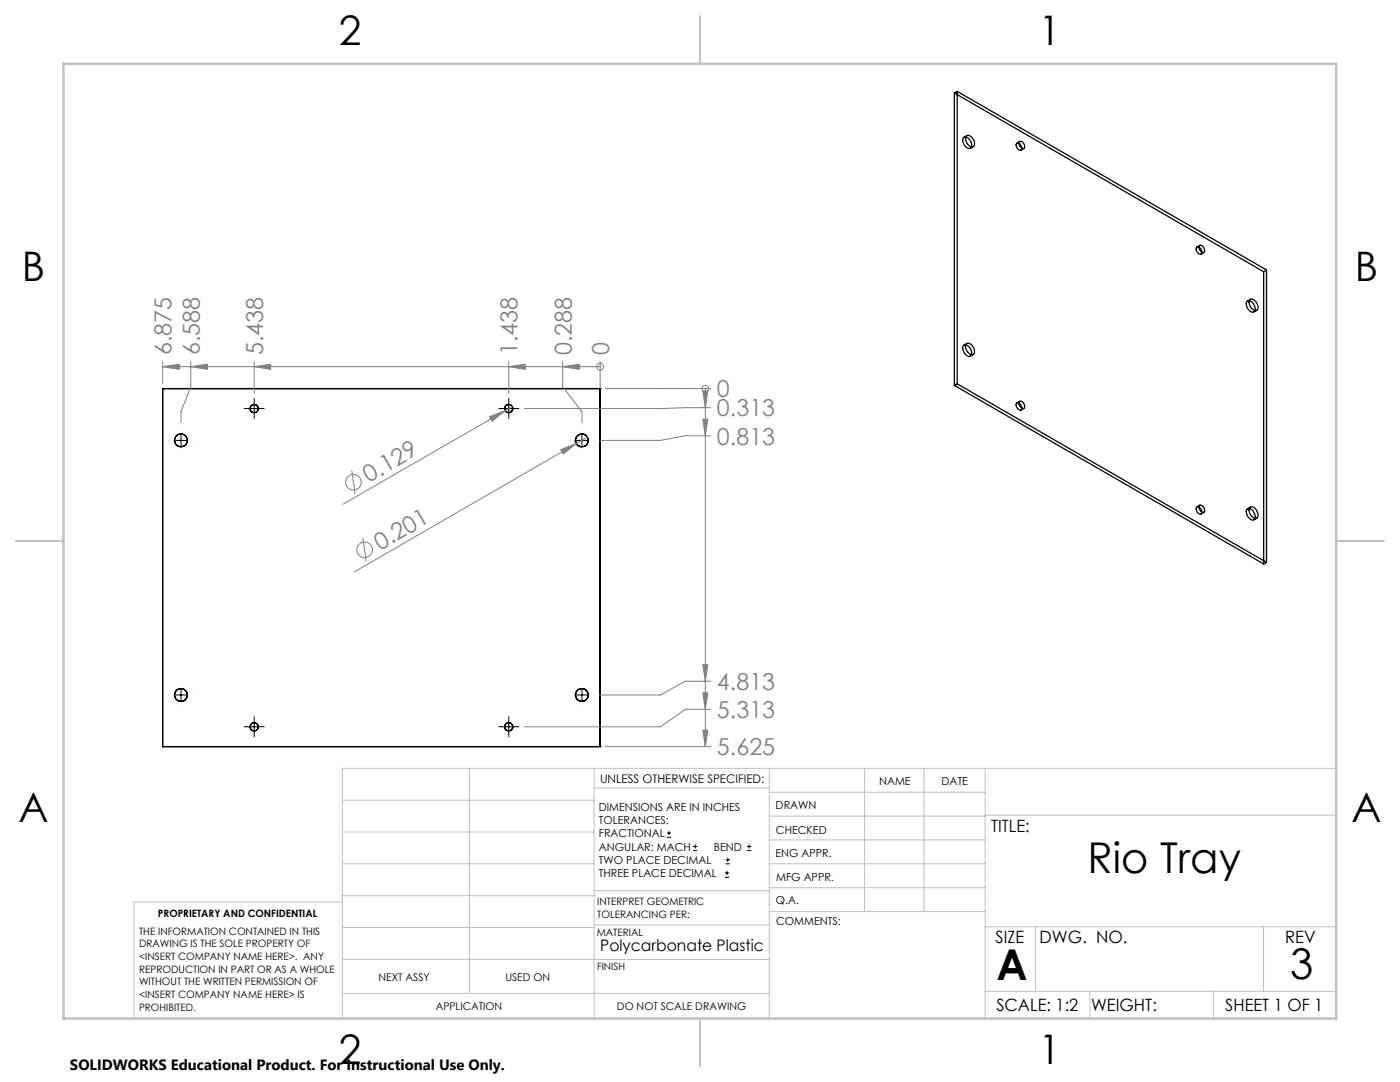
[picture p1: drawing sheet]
<svg xmlns="http://www.w3.org/2000/svg" width="279mm" height="216mm" viewBox="0 0 279 216" stroke-linecap="round" stroke-linejoin="round" font-family="sans-serif">
<g fill="none" stroke="#000" stroke-width=".25">
<path d="M190.5 18.6l61.7 35.6M190.5 18.6v58.3M191 18.2l61.8 35.7M191 18.2v58.4M191 18.2l-.5 .4M192.4 27.4a1.55 1.55 0 0 1 1.4 2.1 1.43 1.43 0 0 1-1.6-1.8zM192.9 27.1a1.4 1.4 0 0 1 1.6 1.4 .63 .63 0 0 1-.4 .8 .63 .63 0 0 1-.8-.3 1.46 1.46 0 0 1-.4-1.9zM193 27.1l-.6 .3M194.2 29.2l-.5 .4M203 28.5a.93 .93 0 0 1 .7 1.5 .95 .95 0 0 1-.7-1.5zM203.4 28.3a.87 .87 0 0 1 .9 .4 .87 .87 0 0 1 0 1 1.03 1.03 0 0 1-.9-1.4zM203.5 28.2l-.5 .3"/>
<path d="M204.3 29.6l-.5 .4M238.8 49.3a.87 .87 0 0 1 .9 .4 .87 .87 0 0 1-.1 1 .99 .99 0 0 1-.8-1.4zM239.4 49a.87 .87 0 0 1 .9 .4 .87 .87 0 0 1-.1 1 1 1 0 0 1-.8-1.4zM239.4 49l-.5 .3M240.2 50.4l-.5 .3M249.5 59.7a1.47 1.47 0 0 1 1.5 2l-.1 .1a1.26 1.26 0 0 1-1.6-1.2v-.6zM249.6 59.7l-.6 .3M252.2 54.2v58.3M252.8 53.9l-.6 .3M252.8 53.9v58.3M32.5 77.5h.1M32.5 77.5v71.5"/>
<path d="M32.5 77.5h87.3M119.8 77.5h.1M119.8 77.5v71.5M190.5 76.9l61.7 35.6M191 76.6l61.8 35.6M191 76.6l-.5 .3M192.4 68.9a1.4 1.4 0 0 1 1.5 1.4 .63 .63 0 0 1-.3 .8 .63 .63 0 0 1-.8-.3 1.46 1.46 0 0 1-.4-1.9zM192.9 68.5a1.51 1.51 0 0 1 1.6 2l-.2 .2a1.27 1.27 0 0 1-1.6-1.3v-.5zM193 68.5l-.6 .4M194.2 70.7l-.5 .3M249 60a1.4 1.4 0 0 1 1.5 1.5 .63 .63 0 0 1-.4 .8 .63 .63 0 0 1-.8-.3 1.46 1.46 0 0 1-.3-2zM250.8 61.9l-.5 .3"/>
<path d="M202.9 80.4a.87 .87 0 0 1 .9 .5 .87 .87 0 0 1-.1 .9 1 1 0 0 1-.8-1.4zM203.4 80.1a.87 .87 0 0 1 .9 .4 .87 .87 0 0 1 0 1 1.03 1.03 0 0 1-.9-1.4zM203.5 80.1l-.5 .3M204.3 81.5l-.5 .3M238.8 101.2a.87 .87 0 0 1 .9 .4 .87 .87 0 0 1-.1 1 .99 .99 0 0 1-.8-1.4zM239.4 100.9a.87 .87 0 0 1 .9 .4 .87 .87 0 0 1-.1 1 1.03 1.03 0 0 1-.8-1.4zM239.4 100.8l-.5 .3M240.2 102.2l-.5 .4M249 101.5a1.51 1.51 0 0 1 1.5 2l-.2 .1a1.26 1.26 0 0 1-1.6-1.2v-.6zM249.5 101.2a1.46 1.46 0 0 1 1.5 2 .61 .61 0 0 1-.6 .3 .61 .61 0 0 1-.5-.4 1.41 1.41 0 0 1-.4-1.9zM249.6 101.2l-.6 .3M250.8 103.4l-.5 .3"/>
<path d="M252.8 112.2l-.6 .3M32.5 149h.1M32.5 149h87.3M119.8 149h.1"/>
<circle cx="36.1" cy="87.9" r="1.29"/>
<circle cx="50.7" cy="81.5" r=".81"/>
<circle cx="101.5" cy="81.5" r=".81"/>
<circle cx="116.1" cy="87.9" r="1.29"/>
<circle cx="36.1" cy="138.7" r="1.29"/>
<circle cx="116.1" cy="138.7" r="1.29"/>
<circle cx="50.7" cy="145" r=".81"/>
<circle cx="101.5" cy="145" r=".81"/>
</g>
<g fill="none" stroke="#808080" stroke-width=".2">
<path d="M32.5 73.2l3.3-.5v1zM32.5 73.2h87.3M32.5 72.1v4.5M38.1 73.2l3.3-.5v1zM38.1 72.1v5.1l-2 5v2.1M50.7 73.2l3.3-.5v1zM50.7 72.1v6.4M101.5 73.2l3.3-.5v1zM101.5 72.1v6.4M112.3 73.2l3.3-.5v1zM112.3 72.1v5.1l3.8 5v2.1M119.8 73.2h.1"/>
<path d="M119.8 72.1v5.4M120.8 77.5h21M140.3 78h1l-.5 3.4zM140.8 77.5h.1M140.8 77.5v71.5M70.2 93.8l.7 4.8M97.7 83.1l3.1-1.1-2.6 2zM100.8 82l-32.4 18.6M102.2 81.1l-1.4 .9M111.9 89.7l3.1-1.2-2.6 2.1zM115 88.5l-44.3 25.6M117.2 87.2l-2.2 1.3"/>
<path d="M140.3 83.6h1l-.5 3.4zM141.8 81.4l-10 .1h-27.2M141.8 87h-5l-5 .9h-12.1M72.4 107.4l.7 4.7M140.3 132.6h1l-.5 3.3zM140.3 138.3h1l-.5 3.2zM141.8 135.9h-5l-5 2.8h-12.1M120.8 149h21M140.3 145.7h1l-.5 3.3zM141.8 141.5h-5l-5 3.5h-27.2"/>
<circle cx="119.8" cy="73.2" r=".67"/>
<circle cx="140.8" cy="77.6" r=".68"/>
<circle cx="70.5" cy="96.2" r="1.55"/>
<circle cx="72.8" cy="109.7" r="1.56"/>
</g>
<g fill="none" stroke="#000" stroke-width=".2">
<path d="M34.9 87.9h2.5M36.1 86.6v2.5M49.5 81.5h2.5M50.7 80.3v2.5M100.3 81.5h2.5M101.5 80.3v2.5M114.9 87.9h2.5M116.1 86.6v2.5M34.9 138.7h2.5M36.1 137.4v2.5M114.9 138.7h2.5M116.1 137.4v2.5"/>
<path d="M49.5 145h2.5M50.7 143.8v2.5M100.3 145h2.5M101.5 143.8v2.5M133.1 167.1h.8M133.1 166.2h.8M133.5 165.8v.9M138.3 169.7h.8M138.3 168.9h.8M138.7 168.5v.8M144.7 175h.8M144.7 174.2h.8"/>
<path d="M144.8 172.4h.9M144.8 171.6h.9M145.1 173.8v.8M145.2 171.1v.9M149.1 169.7h.8M149.1 168.9h.8M149.5 168.5v.8"/>
</g>
<g fill="none" stroke="#000" stroke-width=".2" stroke-dasharray="15.2 1.3 1.3 1.3" stroke-linecap="butt">
<path d="M36.1 85.4v-.1M38.6 87.9h.1M49.5 81.5h-.8M50.7 80.3v-.9M50.7 82.8v.8M52 81.5h.8M100.3 81.5h-.8M101.5 80.3v-.9M101.5 82.8v.8M102.8 81.5h.8M116.1 85.4v-.1M118.6 87.9h.1"/>
<path d="M36.1 136.2v-.1M38.6 138.7h.1M116.1 136.2v-.1M118.6 138.7h.1M49.5 145h-.8M50.7 143.8v-.9M50.7 146.3v.8M52 145h.8M100.3 145h-.8M101.5 143.8v-.9M101.5 146.3v.8M102.8 145h.8"/>
</g>
<g fill="none" stroke="#c0c0c0" stroke-width=".2">
<path d="M68.3 159.7h50.3M93.7 153.3v44.9M118.6 153.3v49.9M118.6 157.2h34.9M153.5 153.3v49.9M153.5 158.1h43.1M172.5 153.3v28.6M184.4 153.3v28.6M196.6 153.3v49.9M266.7 153.3h-198.4v49.9M68.3 178.7h50.3M68.3 172.4h50.3"/>
<path d="M68.3 166h50.3M68.3 180h-41.6v23.2M118.6 177.7h35M153.5 167.6h43.1M153.5 162.8h43.1M153.5 172.4h43.1M153.5 177.1h43.1M196.6 162.7h70.1M68.3 198.2h85.2M68.3 191.4l85.2 .1M68.3 185.1h50.3M118.6 184.6h35"/>
<path d="M153.6 181.9h43M196.6 197.8h70.1M196.6 184.9h70.1M206.7 184.9v12.9M217.5 197.8v5.4M242.2 197.8v5.4M252.2 184.9v12.9"/>
</g>
<path d="M139.7 3.2v9.5M3.1 107.9h9.6M266.7 107.9h9.5M139.7 203.2v9.6" fill="none" stroke="#c0c0c0" stroke-width=".25"/>
<path d="M12.7 12.7h254v190.5h-254z" fill="none" stroke="#c0c0c0" stroke-width=".5"/>
<g fill="#808080">
<path d="M111.9 89.7l3.1-1.2-2.6 2.1z"/>
<path d="M97.7 83.1l3.1-1.1-2.6 2z"/>
<path d="M140.3 78h1l-.5 3.4zM140.3 83.6h1l-.5 3.4zM140.3 132.6h1l-.5 3.3zM140.3 138.3h1l-.5 3.2zM140.3 145.7h1l-.5 3.3z"/>
<path d="M112.3 73.2l3.3-.5v1zM101.5 73.2l3.3-.5v1zM50.7 73.2l3.3-.5v1zM38.1 73.2l3.3-.5v1zM32.5 73.2l3.3-.5v1z"/>
</g>
<g font-size="8.5">
<text x="217.1" y="174.2">Rio Tray</text>
<text x="198.9" y="195.5">A</text>
<text x="257.5" y="195.4">3</text>
</g>
<g font-size="8.1">
<text x="67.6" y="8.9">2</text>
<text x="207.3" y="8.9">1</text>
<text x="4.4" y="56.1">B</text>
<text x="270.4" y="56.1">B</text>
<text x="3.7" y="164.1">A</text>
<text x="269.7" y="164.1">A</text>
<text x="67.6" y="212.4">2</text>
<text x="207.3" y="212.4">1</text>
</g>
<g font-size="4.7" fill="#808080">
<text x="34.2" y="70.8" transform="rotate(-90 34.2 70.8)">6.875</text>
<text x="39.9" y="70.8" transform="rotate(-90 39.9 70.8)">6.588</text>
<text x="52.5" y="70.8" transform="rotate(-90 52.5 70.8)">5.438</text>
<text x="103.3" y="70.8" transform="rotate(-90 103.3 70.8)">1.438</text>
<text x="114.1" y="70.8" transform="rotate(-90 114.1 70.8)">0.288</text>
<text x="121.6" y="70.8" transform="rotate(-90 121.6 70.8)">0</text>
<text x="143.1" y="79.3">0</text>
<text x="143.1" y="83.1">0.313</text>
<text x="143.1" y="88.7">0.813</text>
<text x="73.6" y="96.4" transform="rotate(-30 73.6 96.4)">0.129</text>
<text x="75.9" y="109.9" transform="rotate(-30 75.9 109.9)">0.201</text>
<text x="143.1" y="137.7">4.813</text>
<text x="143.1" y="143.3">5.313</text>
<text x="143.1" y="150.7">5.625</text>
</g>
<g font-size="3.4">
<text x="197.8" y="166">TITLE:</text>
<text x="198.7" y="188.1">SIZE</text>
<text x="207.5" y="188.1">DWG. NO.</text>
<text x="256.5" y="188.2">REV</text>
<text x="198.8" y="201.7">SCALE: 1:2</text>
<text x="217.7" y="201.8">WEIGHT:</text>
<text x="244.5" y="201.7">SHEET 1 OF 1</text>
</g>
<text font-size="3.2" x="119.8" y="189.8">Polycarbonate Plastic</text>
<text font-size="3" x="14" y="213.5">SOLIDWORKS Educational Product. For Instructional Use Only.</text>
<text font-size="2.4" x="119.8" y="156.2">UNLESS OTHERWISE SPECIFIED:</text>
<g font-size="2.2">
<text x="119.5" y="161.8">DIMENSIONS ARE IN INCHES</text>
<text x="154.8" y="161.4">DRAWN</text>
<text x="175.4" y="156.6">NAME</text>
<text x="187.9" y="156.7">DATE</text>
<text x="119.5" y="164.4">TOLERANCES:</text>
<text x="119.5" y="167.1">FRACTIONAL</text>
<text x="154.9" y="166.3">CHECKED</text>
<text x="119.5" y="169.7">ANGULAR: MACH</text>
<text x="119.5" y="172.4">TWO PLACE DECIMAL</text>
<text x="142.5" y="169.7">BEND</text>
<text x="154.8" y="171">ENG APPR.</text>
<text x="119.5" y="175">THREE PLACE DECIMAL</text>
<text x="154.9" y="175.7">MFG APPR.</text>
<text x="154.9" y="180.4">Q.A.</text>
<text x="154.9" y="184.6">COMMENTS:</text>
</g>
<g font-size="2.1">
<text x="75.5" y="195.7">NEXT ASSY</text>
<text x="100.9" y="195.7">USED ON</text>
<text x="86.9" y="201.5">APPLICATION</text>
<text x="123.1" y="201.6">DO NOT SCALE DRAWING</text>
</g>
<g font-size="2">
<text x="31.5" y="182.9">PROPRIETARY AND CONFIDENTIAL</text>
<text x="119.2" y="180.6">INTERPRET GEOMETRIC</text>
<text x="119.2" y="183.1">TOLERANCING PER:</text>
<text x="27.8" y="186.5">THE INFORMATION CONTAINED IN THIS</text>
<text x="27.8" y="189">DRAWING IS THE SOLE PROPERTY OF</text>
<text x="27.8" y="191.6">&lt;INSERT COMPANY NAME HERE&gt;. ANY</text>
<text x="119.1" y="186.7">MATERIAL</text>
<text x="27.8" y="194.1">REPRODUCTION IN PART OR AS A WHOLE</text>
<text x="27.8" y="196.6">WITHOUT THE WRITTEN PERMISSION OF</text>
<text x="119.1" y="193.5">FINISH</text>
<text x="27.8" y="199.1">&lt;INSERT COMPANY NAME HERE&gt; IS</text>
<text x="27.8" y="201.7">PROHIBITED.</text>
</g>
</svg>
